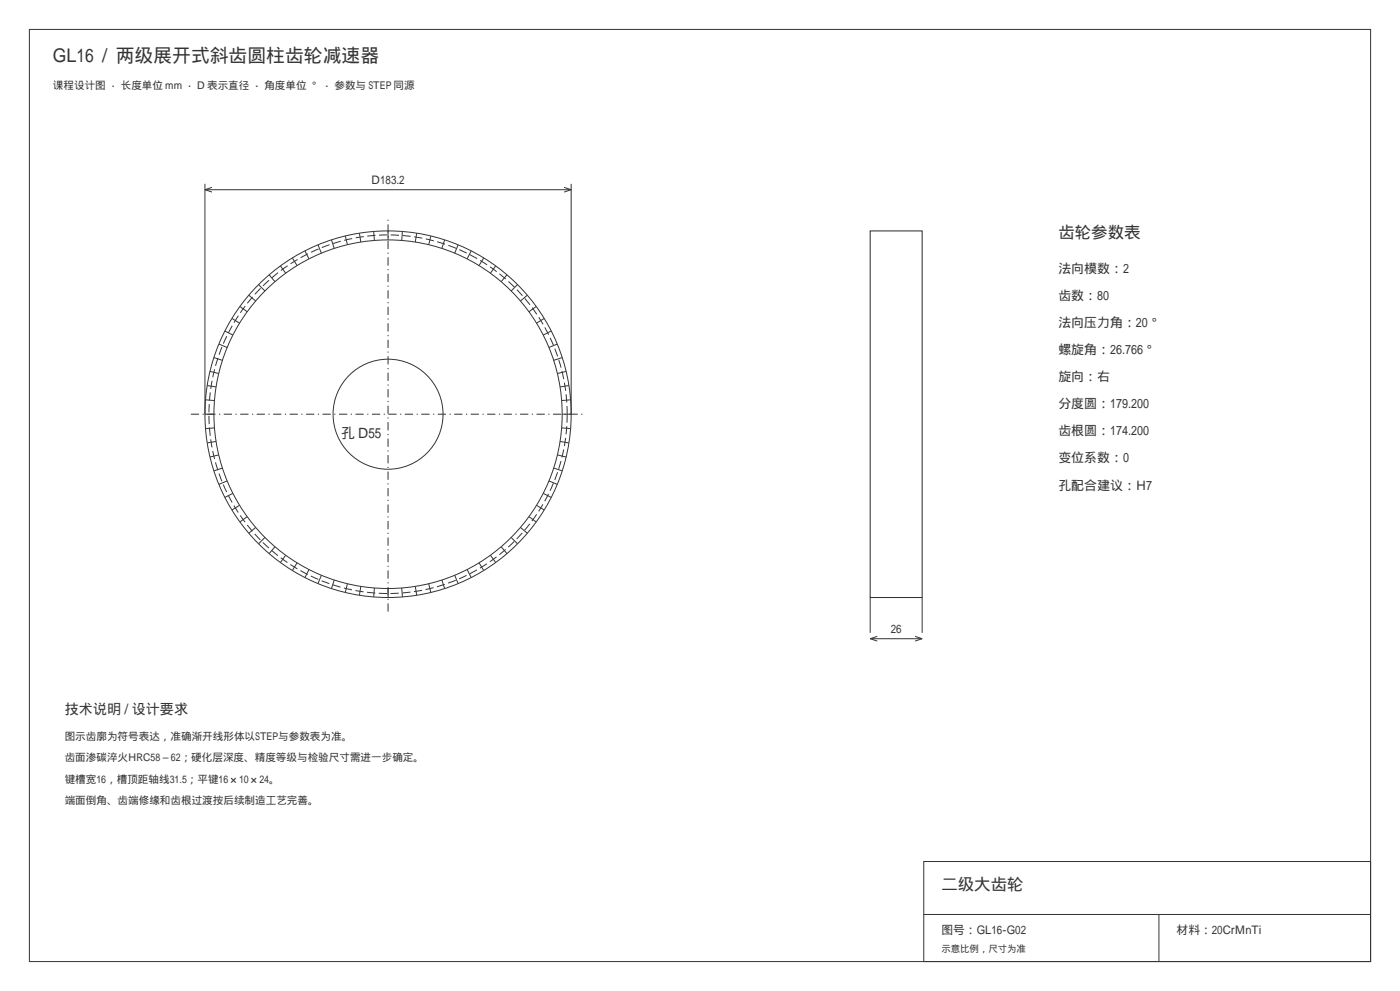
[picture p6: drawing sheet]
<svg xmlns="http://www.w3.org/2000/svg" width="420mm" height="297mm" viewBox="0 0 420 297" stroke-linecap="round" stroke-linejoin="round" font-family="sans-serif">
<g fill="none" stroke="#263c36" stroke-width=".3">
<path d="M8.8 8.8h402.4v279.4h-402.4zM61.5 55.1v69h2.7M61.5 56.9h109.9M61.5 56.9l2.1 .7M63.6 56.2l-2.1 .7M169.2 56.2l2.2 .7M171.4 55.1v69M171.4 56.9l-2.2 .7M84.1 79.7l1.6 2.2M87.7 77.3l1.4 2.3M91.5 75.2l1.2 2.4M95.4 73.4l1 2.5"/>
<path d="M99.4 71.9l.9 2.6M103.6 70.7l.6 2.6M107.8 69.9l.4 2.6M112.1 69.4l.2 2.7M116.4 69.2v2.7M120.7 69.4l-.2 2.7M125 69.9l-.4 2.6M129.2 70.7l-.6 2.6M133.4 71.9l-.8 2.6M137.4 73.4l-1 2.5M141.4 75.2l-1.3 2.4M145.1 77.3l-1.4 2.3"/>
<path d="M148.7 79.7l-1.6 2.2M67.5 99.2l2.4 1.2M69.6 95.4l2.3 1.4M72 91.8l2.2 1.6M74.6 88.5l2.1 1.7M77.6 85.3l1.9 1.9M80.7 82.4l1.8 2M152.1 82.4l-1.8 2M155.3 85.3l-1.9 1.9M158.2 88.5l-2.1 1.7M160.9 91.8l-2.2 1.6M163.3 95.4l-2.3 1.4"/>
<path d="M165.4 99.2l-2.4 1.2M61.7 119.8l2.6 .2M62.2 115.5l2.6 .5M63 111.3l2.6 .6M64.2 107.2l2.5 .8M65.7 103.1l2.5 1M167.2 103.1l-2.5 1M168.7 107.2l-2.6 .8M169.8 111.3l-2.6 .6M170.7 115.5l-2.7 .5M171.2 119.8l-2.7 .2M64.3 128.2l-2.6 .2"/>
<path d="M64.8 132.3l-2.6 .4M65.6 136.3l-2.6 .7M167.2 136.3l2.6 .7M168 132.3l2.7 .4M168.5 128.2l2.7 .2M168.7 124.1h2.7M66.7 140.3l-2.5 .8M68.2 144.1l-2.5 1.1M69.9 147.9l-2.4 1.2M71.9 151.4l-2.3 1.4M74.2 154.8l-2.2 1.6M76.7 158.1l-2.1 1.7"/>
<path d="M156.1 158.1l2.1 1.7M158.7 154.8l2.2 1.6M161 151.4l2.3 1.4M163 147.9l2.4 1.2M164.7 144.1l2.5 1.1M166.1 140.3l2.6 .8M79.5 161.1l-1.9 1.9M82.5 163.9l-1.8 2M85.7 166.4l-1.6 2.2M89.1 168.7l-1.4 2.3M92.7 170.7l-1.2 2.4M96.4 172.4l-1 2.5"/>
<path d="M100.3 173.8l-.9 2.6M104.2 174.9l-.6 2.7M108.2 175.7l-.4 2.7M112.3 176.2l-.2 2.7M116.4 176.4v2.7M120.5 176.2l.2 2.7M124.6 175.7l.4 2.7M128.6 174.9l.6 2.7M132.6 173.8l.8 2.6M136.4 172.4l1 2.5M140.1 170.7l1.3 2.4M143.7 168.7l1.4 2.3"/>
<path d="M147.1 166.4l1.6 2.2M150.3 163.9l1.8 2M153.4 161.1l1.9 1.9M261.1 179.1v10.6M276.6 179.1v10.6M261.1 191.4h15.5M261.1 191.4l2.1 .7M263.2 190.7l-2.1 .7M274.5 190.7l2.1 .7M276.6 191.4l-2.1 .7M277.1 258.2h134.1v30h-134.1zM277.1 274.1h134.1"/>
<path d="M347.7 274.1v14.1"/>
<circle cx="116.4" cy="124.1" r="54.9"/>
<circle cx="116.4" cy="124.1" r="52.2"/>
<circle cx="116.4" cy="124.1" r="16.5"/>
</g>
<path d="M170.2 124.1a53.7 53.7 0 0 0-79.6-47.1 53.7 53.7 0 0 0-3.1 92.4 53.7 53.7 0 0 0 82.5-41.6l.2-3.7" fill="none" stroke="#263c36" stroke-width=".3" stroke-dasharray="2.5 1.1" stroke-linecap="butt"/>
<path d="M57.2 124.1h118.4M116.4 183.3v-118.3" fill="none" stroke="#263c36" stroke-width=".3" stroke-dasharray="2.5 1.1 .4 1.1" stroke-linecap="butt"/>
<path d="M261.1 69.2h15.5v109.9h-15.5z" fill="none" stroke="#263c36" stroke-width=".32"/>
<text font-size="5.6" fill="#263c36" x="15.9" y="18.7">GL16 / 两级展开式斜齿圆柱齿轮减速器</text>
<g font-size="4.9" fill="#263c36">
<text x="317.5" y="71.2">齿轮参数表</text>
<text x="282.4" y="266.7">二级大齿轮</text>
</g>
<g font-size="4.2" fill="#263c36">
<text x="102.3" y="131.2">孔 D55</text>
<text x="19.4" y="214.1">技术说明 / 设计要求</text>
</g>
<g font-size="3.9" fill="#263c36">
<text x="317.5" y="81.8">法向模数：2</text>
<text x="317.5" y="89.9">齿数：80</text>
<text x="317.5" y="98">法向压力角：20°</text>
<text x="317.5" y="106.1">螺旋角：26.766°</text>
<text x="317.5" y="114.3">旋向：右</text>
<text x="317.5" y="122.4">分度圆：179.200</text>
<text x="317.5" y="130.5">齿根圆：174.200</text>
<text x="317.5" y="138.6">变位系数：0</text>
<text x="317.5" y="146.7">孔配合建议：H7</text>
</g>
<g font-size="3.5" fill="#263c36">
<text x="111.4" y="55.1">D183.2</text>
<text x="267.2" y="189.7">26</text>
<text x="282.4" y="280.1">图号：GL16-G02</text>
<text x="353" y="280.1">材料：20CrMnTi</text>
</g>
<g font-size="3.2" fill="#263c36">
<text x="15.9" y="26.8">课程设计图 · 长度单位 mm · D 表示直径 · 角度单位 ° · 参数与 STEP 同源</text>
<text x="19.4" y="221.9">图示齿廓为符号表达，准确渐开线形体以STEP与参数表为准。</text>
<text x="19.4" y="228.2">齿面渗碳淬火HRC58–62；硬化层深度、精度等级与检验尺寸需进一步确定。</text>
<text x="19.4" y="234.6">键槽宽16，槽顶距轴线31.5；平键16×10×24。</text>
<text x="19.4" y="240.9">端面倒角、齿端修缘和齿根过渡按后续制造工艺完善。</text>
</g>
<text font-size="2.8" fill="#263c36" x="282.4" y="285.4">示意比例，尺寸为准</text>
</svg>
